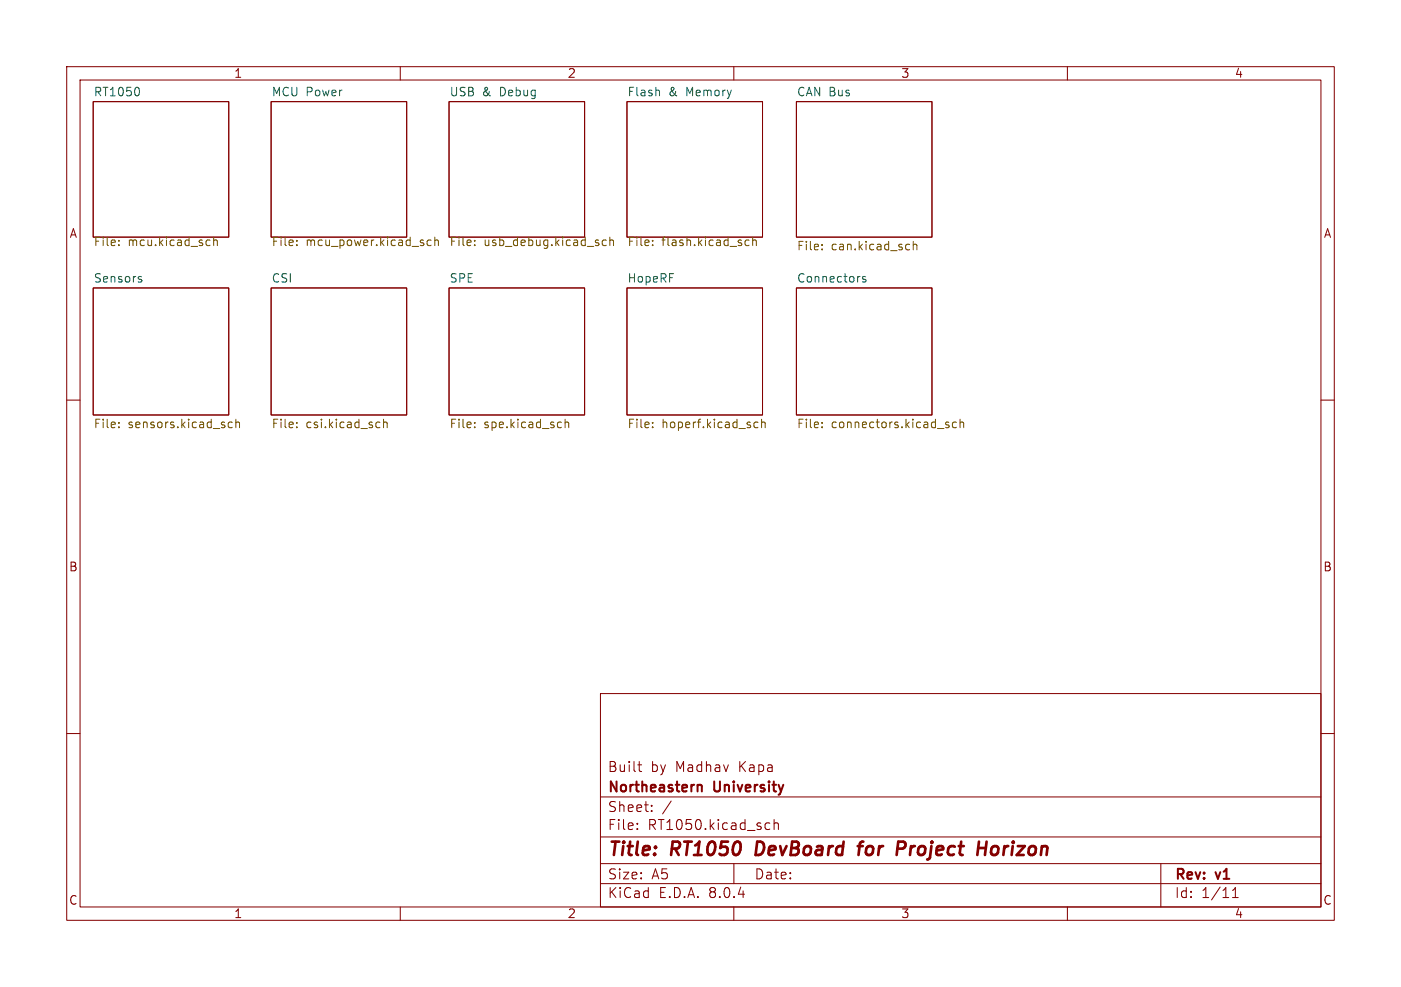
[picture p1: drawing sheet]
<svg xmlns="http://www.w3.org/2000/svg" width="210mm" height="148mm" viewBox="0 0 210 148" stroke-linecap="round" stroke-linejoin="round" font-family="sans-serif">
<g fill="none" stroke="#840000" stroke-width=".15">
<path d="M10 10h190v128h-190zM12 12h186v124h-186zM14 15.2h20.3v20.4h-20.3zM40.6 15.2h20.4v20.4h-20.4zM60 10v2M67.3 15.2h20.3v20.4h-20.3zM94 15.2h20.3v20.4h-20.3zM110 10v2M119.4 15.2h20.3v20.4h-20.3zM160 10v2M10 60h2M14 43.2h20.3v19h-20.3z"/>
<path d="M40.6 43.2h20.4v19h-20.4zM67.3 43.2h20.3v19h-20.3zM94 43.2h20.3v19h-20.3zM119.4 43.2h20.3v19h-20.3zM198 60h2M10 110h2M90 104h108v32h-108zM90 119.5h108M95.6 114.7h.6M95.8 114.2v1.3l.1 .1 .3 .1M198 110h2M60 136v2"/>
<path d="M90 132.5h108M90 129.5h108M90 125.5h108M95.5 124.2v.2M95.5 123.5v.1M97.7 121.5v.2M97.7 120.8v.1M100.6 120.1l-1.3 1.9M110 136v2M110 129.5v3M115 123.4l.4 .1M115.4 124.3l-.4 .1"/>
<path d="M116 123.5a.37 .37 0 0 1 .7 .1v.8M116 122.9v1.5M160 136v2M174 129.5v6.5M184.8 134.6h.8M184.8 133.5l.4-.4v1.5"/>
</g>
<path d="M113.5 126.2l-.2 2h.4M128.6 126.9h.7M129.4 126.2l-.4 .1-.1 .2-.2 1.7M134.7 126.2h.7l.2 .1a.58 .58 0 0 1-.3 1M146.6 127.2h1.2M147.9 126.2l-.3 2M149 126.9l-.4 .4-.1 .5 .2 .3 .5 .1" fill="none" stroke="#840000" stroke-width=".4"/>
<path d="M104.6 117.8a.37 .37 0 0 1 .6 .1v.8" fill="none" stroke="#840000" stroke-width=".3"/>
<g fill="none" stroke="#725600" stroke-width=".15">
<path d="M17.8 36v.2M17.8 36.7v.1M31.4 36h.1M31.5 36.8h-.1M32 36.1l.2-.1h.3l.1 .8M32 35.6v1.2M44.5 36.7v.1M44.5 36v.2M64.6 36h-.3l-.3 .2v.4l.1 .2h.5M65.2 36.1l.2-.1h.3v.8M65.2 35.6v1.2M71.2 36v.2"/>
<path d="M71.2 36.7v.1M90.9 36h-.4l-.2 .2v.4l.1 .2h.5M91.4 36.1l.2-.1h.3l.1 .8M91.4 35.6v1.2M97.8 36.7v.1M97.8 36v.2M111.7 36.7l.2 .1h.4M112.3 36h-.4l-.2 .1M112.8 36.1l.2-.1h.3l.1 .8M112.8 35.6v1.2M123.2 37.3v.2M123.2 36.7v.1"/>
<path d="M136.2 36.6l.2 .1M136.4 37.4l-.2 .1M136.9 36.2v1.3M136.9 36.7l.2-.1 .3 .1v.8M17.8 64v.1M17.8 63.4v.1M34.2 63.9l.3 .2h.3M34.8 63.4l-.3-.1-.3 .2M35.4 63.4l.1-.1 .3 .1 .1 .7M35.4 62.9v1.2M44.5 64v.1M44.5 63.4v.1"/>
<path d="M56.8 63.3l.1 .1M56.9 64.1h-.1M57.5 63.4l.2-.1 .3 .1v.7M57.5 62.9v1.2M71.2 64v.1M71.2 63.4v.1M84.7 63.4l.2-.1 .3 .1 .1 .7M84.7 62.9v1.2M97.8 63.4v.1M97.8 64v.1M113.1 64l.2 .1h.3M113.6 63.4l-.3-.1-.2 .1"/>
<path d="M114.2 63.4l.1-.1 .3 .1 .1 .7M114.2 62.9v1.2M123.2 63.4v.1M123.2 64v.1M142.1 63.7l.2 .2-.2 .2M142.1 63.3l.1 .1M143.4 63.4l-.4-.1-.2 .2v.4l.1 .2h.5M143.9 63.4l.2-.1 .3 .1 .1 .7M143.9 62.9v1.2"/>
</g>
<path d="M20.8 13.2l.1 .4-.1 .6M98.8 13.6l.1 .8M20.9 41.9h.3l.1 .2-.2 .2h-.3M20.9 41.5h.3M129.8 41.5h-.3l-.2 .1v.2l.5 .1v.3h-.5" fill="none" stroke="#006464" stroke-width=".15"/>
<g font-size="2.8" fill="#840000">
<text x="91" y="128.9">Title:</text>
<text x="100.7" y="128.9">RT1050</text>
<text x="114.1" y="128.9">DevBoard</text>
<text x="130.4" y="128.9">for</text>
<text x="136.9" y="128.9">Project</text>
<text x="149.8" y="128.9">Horizon</text>
</g>
<g font-size="2.1" fill="#840000">
<text x="91" y="119.2">Northeastern</text>
<text x="91" y="116">Built</text>
<text x="97.5" y="116">by</text>
<text x="101.3" y="116">Madhav</text>
<text x="107.1" y="119.2">University</text>
<text x="110.9" y="116">Kapa</text>
<text x="91" y="124.7">File:</text>
<text x="91" y="122">Sheet:</text>
<text x="97.1" y="124.7">RT1050.kicad_sch</text>
<text x="91" y="134.9">KiCad</text>
<text x="91" y="132.1">Size:</text>
<text x="97.7" y="132.1">A5</text>
<text x="98.7" y="134.9">E.D.A.</text>
<text x="106.3" y="134.9">8.0.4</text>
<text x="113" y="132.1">Date:</text>
<text x="176" y="132.3">Rev:</text>
<text x="176" y="134.9">Id:</text>
<text x="180.1" y="134.9">1/11</text>
<text x="182.4" y="132.3">v1</text>
</g>
<g font-size="1.8" fill="#840000">
<text x="35" y="11.9">1</text>
<text x="85" y="11.9">2</text>
<text x="135" y="11.9">3</text>
<text x="185" y="11.9">4</text>
<text x="10.3" y="35.9">A</text>
<text x="198.4" y="35.9">A</text>
<text x="10.3" y="85.9">B</text>
<text x="198.3" y="85.9">B</text>
<text x="10.3" y="135.9">C</text>
<text x="35" y="137.9">1</text>
<text x="85" y="137.9">2</text>
<text x="135" y="137.9">3</text>
<text x="185" y="137.9">4</text>
<text x="198.3" y="135.9">C</text>
</g>
<g font-size="1.8" fill="#006464">
<text x="14" y="14.5">RT1050</text>
<text x="40.6" y="14.5">MCU Power</text>
<text x="67.3" y="14.5">USB</text>
<text x="72.3" y="14.5">&amp;</text>
<text x="75" y="14.5">Debug</text>
<text x="94" y="14.5">Flash</text>
<text x="100.2" y="14.5">&amp;</text>
<text x="103" y="14.5">Memory</text>
<text x="119.4" y="14.5">CAN Bus</text>
<text x="14" y="42.5">Sensors</text>
<text x="40.6" y="42.5">CSI</text>
<text x="67.3" y="42.5">SPE</text>
<text x="94" y="42.5">HopeRF</text>
<text x="119.4" y="42.5">Connectors</text>
</g>
<g font-size="1.8" fill="#725600">
<text x="14" y="37.2">File:</text>
<text x="19.2" y="37.2">mcu.kicad_sch</text>
<text x="40.6" y="37.2">File:</text>
<text x="45.9" y="37.2">mcu_power.kicad_sch</text>
<text x="67.3" y="37.2">File:</text>
<text x="72.5" y="37.2">usb_debug.kicad_sch</text>
<text x="94" y="37.2">File:</text>
<text x="99.2" y="37.2">flash.kicad_sch</text>
<text x="119.4" y="37.9">File:</text>
<text x="124.6" y="37.9">can.kicad_sch</text>
<text x="14" y="64.5">File:</text>
<text x="19.2" y="64.5">sensors.kicad_sch</text>
<text x="40.6" y="64.5">File:</text>
<text x="45.9" y="64.5">csi.kicad_sch</text>
<text x="67.3" y="64.5">File:</text>
<text x="72.5" y="64.5">spe.kicad_sch</text>
<text x="94" y="64.5">File:</text>
<text x="99.2" y="64.5">hoperf.kicad_sch</text>
<text x="119.4" y="64.5">File:</text>
<text x="124.6" y="64.5">connectors.kicad_sch</text>
</g>
</svg>
